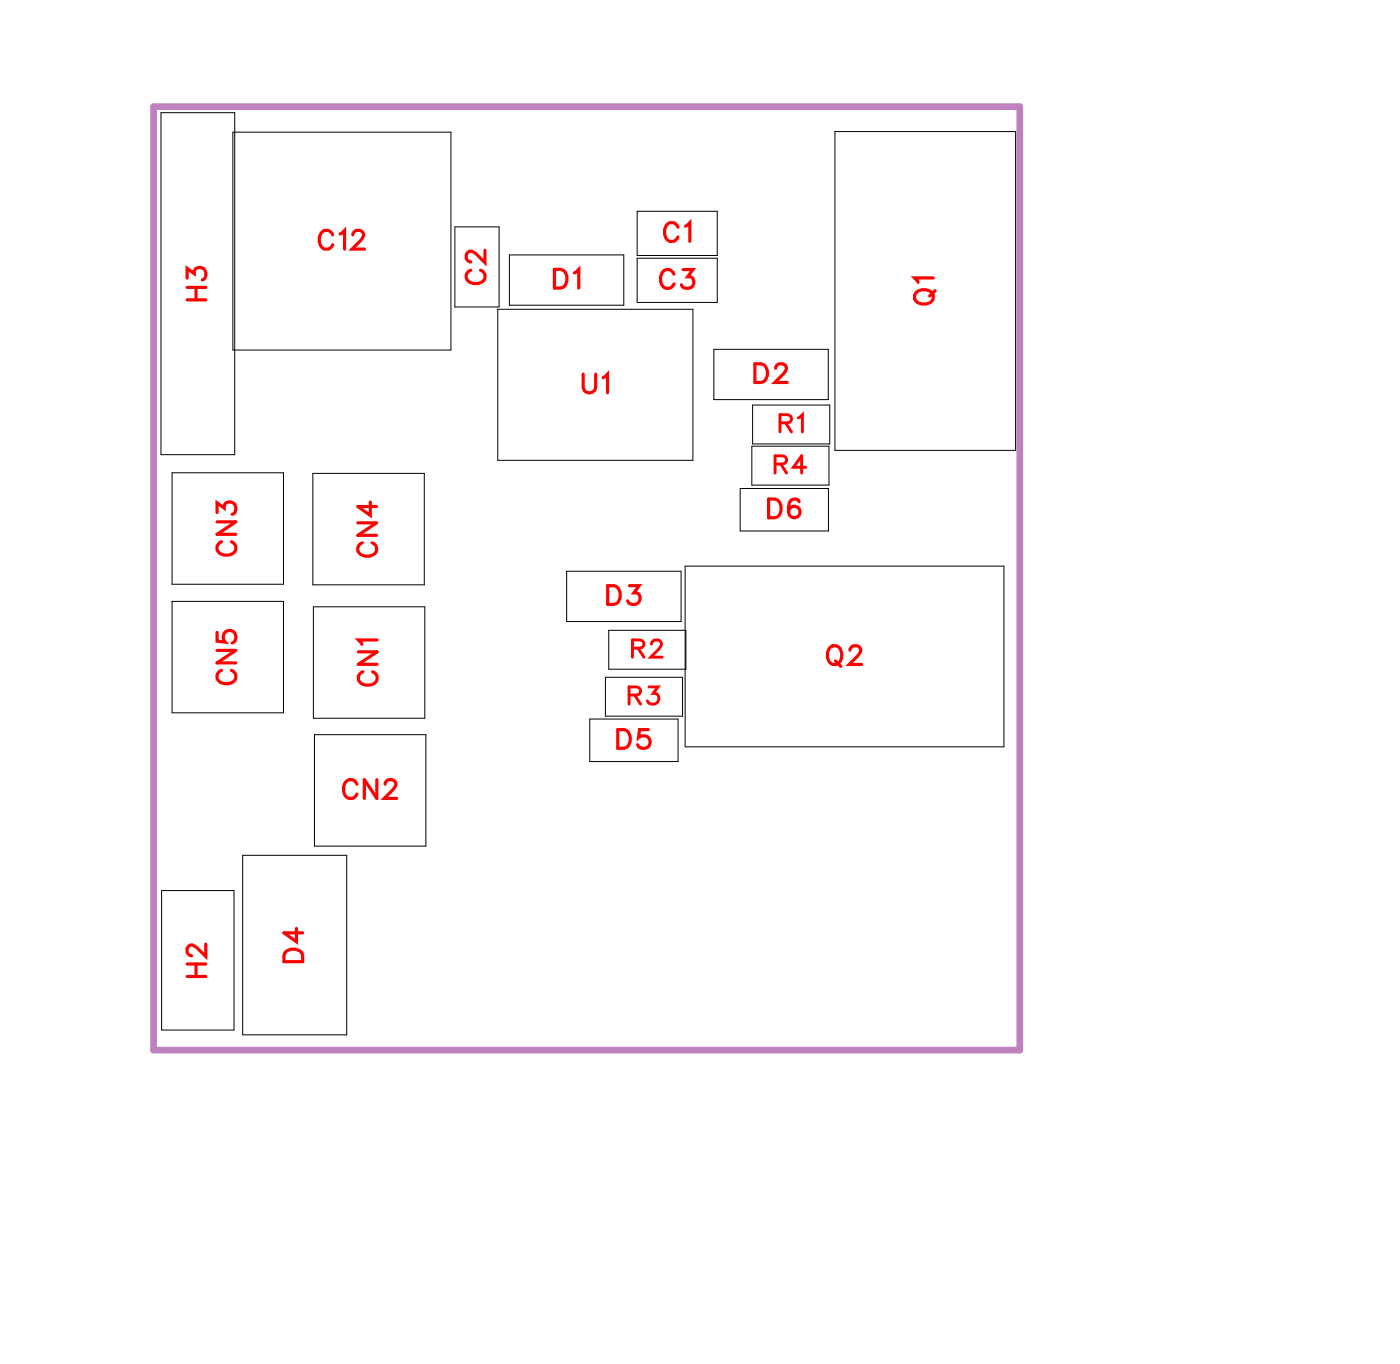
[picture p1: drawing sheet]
<svg xmlns="http://www.w3.org/2000/svg" width="53mm" height="52mm" viewBox="0 0 53 52" stroke-linecap="round" stroke-linejoin="round" font-family="sans-serif">
<path d="M5.8 4h32.8v35.8h-32.8z" fill="none" stroke="#bf80bf" stroke-width=".25"/>
<g fill="none" stroke="#000" stroke-width=".04">
<path d="M6.1 4.3h2.8v12.9h-2.8zM6.5 17.9h4.2v4.2h-4.2zM8.8 5h8.3v8.3h-8.3zM11.9 17.9h4.2v4.3h-4.2zM17.2 8.6h1.7v3h-1.7zM18.9 11.7h7.4v5.7h-7.4zM19.3 9.7h4.3v1.9h-4.3zM24.1 8h3.1v1.7h-3.1zM24.1 9.8h3.1v1.7h-3.1zM27 13.2h4.4v1.9h-4.4zM28 18.5h3.4v1.6h-3.4zM28.5 16.9h2.9v1.5h-2.9z"/>
<path d="M28.5 15.3h2.9v1.5h-2.9zM31.6 5h6.9v12.1h-6.9zM6.1 33.7h2.8v5.3h-2.8zM6.5 22.8h4.2v4.2h-4.2zM9.2 32.4h3.9v6.8h-3.9zM11.9 23h4.2v4.2h-4.2zM11.9 27.8h4.2v4.3h-4.2zM21.5 21.6h4.3v1.9h-4.3zM22.3 27.2h3.4v1.6h-3.4zM22.9 25.7h3v1.4h-3zM23.1 23.9h2.9v1.4h-2.9zM26 21.4h12v6.9h-12z"/>
</g>
<g fill="none" stroke="#f00" stroke-width=".12">
<path d="M7.1 10.5v-.3l.3 .2a.24 .24 0 0 1 .3-.2 .24 .24 0 0 1 0 .4M7.1 11.4h.7M7.1 10.9h.7M7.4 10.9v.5M8.2 19.4v-.4l.3 .2a.24 .24 0 0 1 .4-.1 .24 .24 0 0 1-.1 .4M8.2 19.8h.7l-.7 .4h.7M12.6 8.9a.26 .26 0 0 0-.3-.2 .26 .26 0 0 0-.2 .3v.2a.26 .26 0 0 0 .2 .2 .26 .26 0 0 0 .3-.1M12.9 8.9l.2-.2v.7M13.4 8.9l.1-.2h.1l.2 .2-.1 .2-.4 .3h.5M13.6 19.8h.7l-.7 .5h.7M14 19v.5l-.4-.3h.7M17.8 10.2a.26 .26 0 0 0-.1 .3 .26 .26 0 0 0 .2 .2h.2a.26 .26 0 0 0 .3-.2 .26 .26 0 0 0-.2-.3"/>
<path d="M18.4 9.5v.5l-.4-.4-.2-.1-.1 .1v.2l.1 .1M21 10.2h.2a.38 .38 0 0 1 .3 .4 .38 .38 0 0 1-.3 .3h-.2zM21.8 10.3l.1-.1v.7M22.1 14.2v.5l.2 .2 .2-.1 .1-.6M22.8 14.3l.2-.1v.7M25.5 10.4a.26 .26 0 0 0-.3-.2 .26 .26 0 0 0-.2 .3v.2a.26 .26 0 0 0 .2 .2 .26 .26 0 0 0 .3-.1M25.7 8.6a.26 .26 0 0 0-.3-.2 .26 .26 0 0 0-.2 .3v.2a.26 .26 0 0 0 .2 .2 .26 .26 0 0 0 .3-.1M25.9 10.2h.4l-.2 .3a.24 .24 0 0 1 .1 .4 .24 .24 0 0 1-.4-.1M26 8.6l.1-.2v.7M28.6 13.8h.2a.38 .38 0 0 1 .3 .3 .38 .38 0 0 1-.3 .4h-.2zM29.1 18.9h.3a.38 .38 0 0 1 .2 .4 .38 .38 0 0 1-.2 .3h-.3zM29.4 13.9l.1-.1h.2l.1 .1-.1 .2-.3 .4h.4"/>
<path d="M30.3 19l-.1-.1a.35 .35 0 0 0-.4 .3 .35 .35 0 0 0 .3 .4 .22 .22 0 0 0 .2-.2 .22 .22 0 0 0-.2-.2 .22 .22 0 0 0-.2 .2M34.8 11a.35 .35 0 0 1 .4 0 .35 .35 0 0 1 .1 .4 .33 .33 0 0 1-.4 .1 .33 .33 0 0 1-.1-.5zM35.4 10.5h-.8l.2 .2M35.4 11l-.2 .2M7.1 37h.7M7.1 36.5h.7M7.4 36.5v.5M7.8 35.8v.4l-.3-.3-.3-.1-.1 .1v.2l.2 .1M8.2 24v.3h.3a.25 .25 0 0 1 0-.4 .25 .25 0 0 1 .4 .1 .25 .25 0 0 1-.1 .4M8.2 24.6h.7l-.7 .5h.7M8.4 20.5a.26 .26 0 0 0-.2 .3 .26 .26 0 0 0 .3 .2h.2a.26 .26 0 0 0 .2-.2 .26 .26 0 0 0-.1-.3M8.4 25.4a.26 .26 0 0 0-.2 .3 .26 .26 0 0 0 .3 .2h.2a.26 .26 0 0 0 .2-.2 .26 .26 0 0 0-.1-.3"/>
<path d="M10.9 36h.1h.4l.1 .4h-.7zM11.2 35.2v.5l-.4-.4h.7M13.5 29.7a.26 .26 0 0 0-.3-.2 .26 .26 0 0 0-.2 .3v.2a.26 .26 0 0 0 .2 .2 .26 .26 0 0 0 .3-.1M13.6 24.7h.7l-.7 .5h.7M13.7 20.6a.26 .26 0 0 0-.1 .3 .26 .26 0 0 0 .2 .2h.2a.26 .26 0 0 0 .3-.2 .26 .26 0 0 0-.2-.3M13.7 25.4a.26 .26 0 0 0-.1 .3 .26 .26 0 0 0 .2 .3h.2a.26 .26 0 0 0 .3-.3 .26 .26 0 0 0-.2-.3M14.3 29.5v.7l-.5-.7v.7M14.3 24.2h-.7l.1 .2M14.6 29.7l.1-.2h.2l.1 .2-.1 .2-.3 .3h.4M23 22.2h.3a.38 .38 0 0 1 .2 .3 .38 .38 0 0 1-.2 .4h-.3zM23.4 27.6h.2a.38 .38 0 0 1 .3 .4 .38 .38 0 0 1-.3 .3h-.2zM23.8 22.2h.4l-.2 .3a.24 .24 0 0 1 .2 .3 .24 .24 0 0 1-.4 0"/>
<path d="M24.6 27.6h-.4v.3a.25 .25 0 0 1 .4 0 .25 .25 0 0 1-.1 .4 .25 .25 0 0 1-.3-.1M31.4 24.6l.1-.1a.33 .33 0 0 1 .4 .3 .33 .33 0 0 1-.4 .3l-.2-.2zM31.7 25l.2 .2M32.2 24.6l.1-.1h.2l.1 .1-.1 .2-.3 .4h.4"/>
</g>
<path d="M29.4 17.6l.3-.1 .1-.2h-.4v.6M29.6 16h.3l.1-.2-.4-.1v.7M29.6 17.6l.2 .3M29.8 16l.2 .4M30.2 15.8l.2-.1v.7M30.5 17.7h-.4l.3-.4v.6M23.8 26.3h.4v-.2l-.4-.1v.7M24 24.6l.3-.1 .1-.2-.4-.1v.7M24 26.3l.3 .4M24.2 24.6l.2 .3M24.6 26h.3l-.2 .3a.22 .22 0 0 1 .2 .3 .22 .22 0 0 1-.4-.1M24.7 24.4l.1-.2 .3 .2-.4 .5h.4" fill="none" stroke="#f00" stroke-width=".11"/>
<g font-size="1.2" fill="#fff">
<text x="8.1" y="11.4" transform="rotate(-90 8.1 11.4)">H3</text>
<text x="12" y="9.7">C12</text>
<text x="18.7" y="10.8" transform="rotate(-90 18.7 10.8)">C2</text>
<text x="20.9" y="11.2">D1</text>
<text x="25" y="11.2">C3</text>
<text x="25.1" y="9.4">C1</text>
<text x="35.7" y="11.6" transform="rotate(-90 35.7 11.6)">Q1</text>
<text x="22" y="15.2">U1</text>
<text x="28.5" y="14.8">D2</text>
<text x="9.2" y="21.1" transform="rotate(-90 9.2 21.1)">CN3</text>
<text x="14.6" y="21.1" transform="rotate(-90 14.6 21.1)">CN4</text>
<text x="23" y="23.2">D3</text>
<text x="29.1" y="19.9">D6</text>
<text x="9.2" y="26" transform="rotate(-90 9.2 26)">CN5</text>
<text x="14.6" y="26" transform="rotate(-90 14.6 26)">CN1</text>
<text x="23.3" y="28.6">D5</text>
<text x="31.3" y="25.5">Q2</text>
<text x="13" y="30.5">CN2</text>
<text x="8.1" y="37" transform="rotate(-90 8.1 37)">H2</text>
<text x="11.8" y="36.5" transform="rotate(-90 11.8 36.5)">D4</text>
</g>
<g font-size="1.1" fill="#fff">
<text x="29.5" y="16.6">R1</text>
<text x="29.3" y="18.2">R4</text>
<text x="23.8" y="26.9">R3</text>
<text x="23.9" y="25.2">R2</text>
</g>
</svg>
